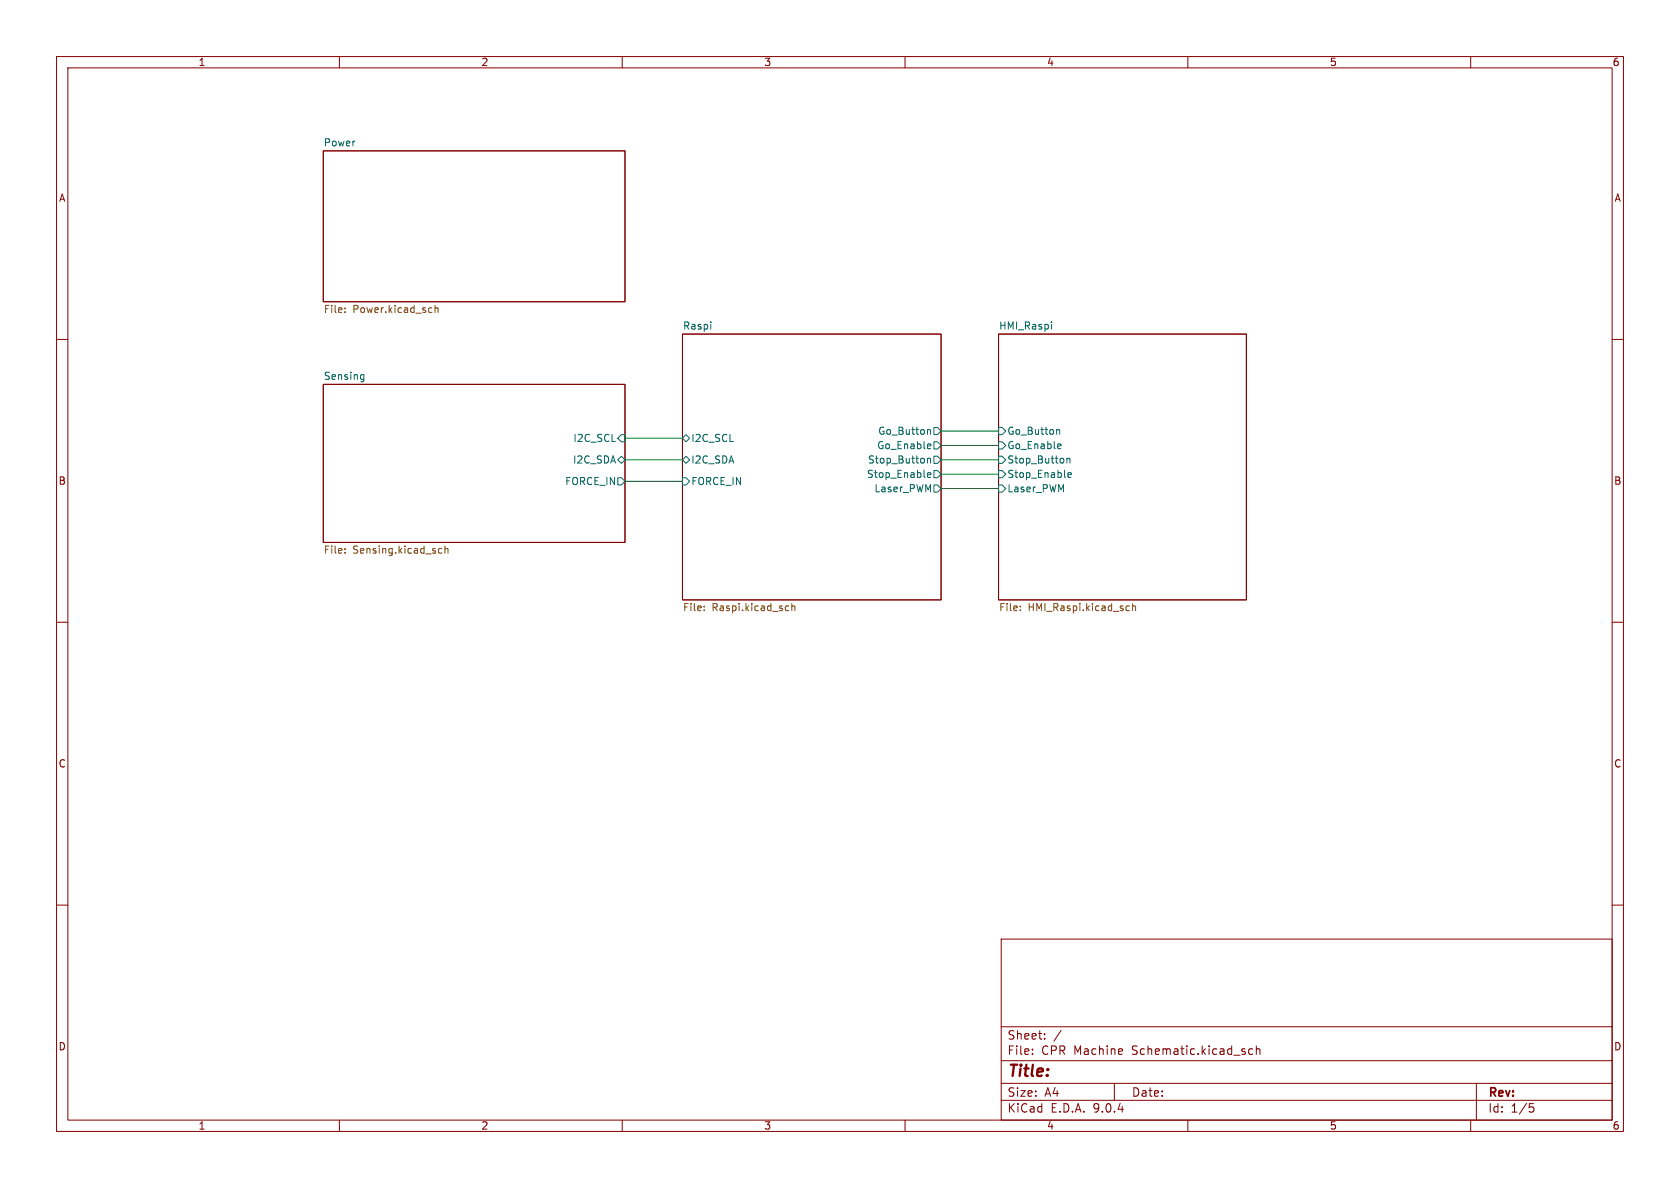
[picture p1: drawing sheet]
<svg xmlns="http://www.w3.org/2000/svg" width="297mm" height="210mm" viewBox="0 0 297 210" stroke-linecap="round" stroke-linejoin="round" font-family="sans-serif">
<g fill="none" stroke="#840000" stroke-width=".18">
<path d="M10 10h277v190h-277zM12 12h273v186h-273zM60 10v2M110 10v2M160 10v2M210 10v2M260 10v2M57.1 26.7h53.4v26.6h-53.4zM120.6 59.1h45.8v46.9h-45.8zM176.5 59.1h43.8v46.9h-43.8zM10 60h2M57.1 67.9h53.4v28h-53.4z"/>
<path d="M285 60h2M10 110h2M285 110h2M10 160h2M177 166h108v32h-108zM285 160h2M60 198v2M110 198v2M160 198v2M177 194.5h108M177 191.5h108M177 187.5h108"/>
<path d="M177 181.5h108M182.5 186.3v.1M182.5 185.5v.1M184.7 183.6v.1M184.7 182.8v.1M187.6 182.1l-1.3 2M197 191.5v3M198.4 185.5l.1 .3-.8 .1M210 198v2M221.5 185.5l-.5-.1-.3 .3v.4l.2 .2h.6M222.1 185.5l.2-.1 .4 .1v.9M222.1 184.9v1.5"/>
<path d="M260 198v2M261 191.5v6.5M270.4 195.1h.7M270.5 195.7h.4l.3 .3-.2 .5-.5 .1"/>
</g>
<g fill="none" stroke="#006464" stroke-width=".18">
<path d="M125.6 56.9v.1M185.9 56.9v.1M185.9 57.3v.9M64 66.2l.3 .1M64.3 66.2v1.1l-.1 .1-.3 .1M64.3 67l-.3 .1M109.9 76.8h.6v1.3h-.6l-.7-.6zM120.6 77.5l.7-.7 .6 .7-.6 .6zM164 76h.4l.1 .8M164.1 78.5h.4l.1 .3-.6 .1M164.5 79.3h-.4M165.1 75.6h.6l.7 .6-.7 .6h-.6z"/>
<path d="M165.1 78.1h.6l.7 .6-.7 .7h-.6zM176.5 75.6h.7l.6 .6-.6 .6h-.7zM176.5 78.1h.7l.6 .6-.6 .7h-.7zM186.9 76h.4v.8M187.2 78.5h.3l.1 .3-.6 .1M187.5 79.3h-.3M109.2 81.3l.7-.7 .6 .7-.6 .6zM109.2 84.5h.7l.6 .6-.6 .6h-.7zM120.6 84.5h.7l.6 .6-.6 .6h-.7zM120.6 81.3l.7-.7 .6 .7-.6 .6zM164 84l.6-.1-.1-.3h-.4l-.1 .1v.6h.5M164 81.1l.1-.1 .3 .1 .1 .8"/>
<path d="M164 81v.9M165.1 80.6h.6l.7 .7-.7 .6h-.6zM165.1 83.2h.6l.7 .6-.7 .7h-.6zM165.1 85.7h.6l.7 .7-.7 .6h-.6zM176.5 83.2h.7l.6 .6-.6 .7h-.7zM176.5 80.6h.7l.6 .7-.6 .6h-.7zM176.5 85.7h.7l.6 .7-.6 .6h-.7zM188.6 81v.9M188.6 81.1l.2-.1 .3 .1 .1 .8M188.8 84l.6-.1-.1-.3h-.3l-.2 .1 .1 .6h.4"/>
</g>
<g fill="none" stroke="#725600" stroke-width=".18">
<path d="M61 54.5v.1M61 55.1v.1M76.2 54.4l.2 .1M76.4 55.2h-.2M76.9 54v1.2M76.9 54.5l.2-.1 .3 .1v.7M61 97.7v.1M61 97v.1M77.6 97.7l.2 .1 .3-.1M78.1 97l-.3-.1-.2 .2M78.7 97.1l.1-.2 .3 .1 .1 .8M78.7 96.5v1.3"/>
<path d="M124.5 107.8v.2M124.5 107.2v.1M139.1 107.1l.3 .1M139.4 107.9l-.3 .1M140 107.2l.2-.1 .3 .1v.8M140 106.7v1.3M180.4 107.8v.2M180.4 107.2v.1M199.3 107.1l.4 .1M199.7 107.9l-.4 .1M200.2 107.2l.2-.1 .3 .1 .1 .8M200.2 106.7v1.3"/>
</g>
<path d="M110.5 77.5h10.1M166.4 76.2h10.1M166.4 78.7h10.1M110.5 81.3h10.1M110.5 85.1h10.1M166.4 86.4h10.1M166.4 83.8h10.1M166.4 81.3h10.1" fill="none" stroke="#009600" stroke-width=".18"/>
<text font-size="2.8" fill="#840000" x="178" y="190.9">Title:</text>
<g font-size="2.1" fill="#840000">
<text x="178" y="184">Sheet:</text>
<text x="178" y="186.7">File:</text>
<text x="184.1" y="186.7">CPR Machine</text>
<text x="200.3" y="186.7">Schematic.kicad_sch</text>
<text x="178" y="196.9">KiCad</text>
<text x="178" y="194.1">Size:</text>
<text x="184.7" y="194.1">A4</text>
<text x="185.7" y="196.9">E.D.A.</text>
<text x="193.3" y="196.9">9.0.4</text>
<text x="200" y="194.1">Date:</text>
<text x="263" y="194.3">Rev:</text>
<text x="263" y="196.9">Id:</text>
<text x="267.1" y="196.9">1/5</text>
</g>
<g font-size="1.8" fill="#840000">
<text x="35" y="11.9">1</text>
<text x="85" y="11.9">2</text>
<text x="135" y="11.9">3</text>
<text x="185" y="11.9">4</text>
<text x="235" y="11.9">5</text>
<text x="285" y="11.9">6</text>
<text x="10.3" y="35.9">A</text>
<text x="285.3" y="35.9">A</text>
<text x="10.3" y="85.9">B</text>
<text x="285.3" y="85.9">B</text>
<text x="10.3" y="135.9">C</text>
<text x="285.3" y="135.9">C</text>
<text x="10.3" y="185.9">D</text>
<text x="285.3" y="185.9">D</text>
<text x="35" y="199.9">1</text>
<text x="85" y="199.9">2</text>
<text x="135" y="199.9">3</text>
<text x="185" y="199.9">4</text>
<text x="235" y="199.9">5</text>
<text x="285" y="199.9">6</text>
</g>
<g font-size="1.8" fill="#006464">
<text x="57.1" y="26">Power</text>
<text x="120.6" y="58.3">Raspi</text>
<text x="176.5" y="58.3">HMI_Raspi</text>
<text x="57.1" y="67.2">Sensing</text>
<text x="155.2" y="77.1">Go_Button</text>
<text x="178" y="77.1">Go_Button</text>
<text x="101.2" y="82.1">I2C_SDA</text>
<text x="101.3" y="78.3">I2C_SCL</text>
<text x="122.1" y="82.1">I2C_SDA</text>
<text x="122.1" y="78.3">I2C_SCL</text>
<text x="153.3" y="82.1">Stop_Button</text>
<text x="155" y="79.6">Go_Enable</text>
<text x="178" y="82.1">Stop_Button</text>
<text x="178" y="79.6">Go_Enable</text>
<text x="99.8" y="86">FORCE_IN</text>
<text x="122.1" y="86">FORCE_IN</text>
<text x="153.2" y="84.7">Stop_Enable</text>
<text x="154.5" y="87.2">Laser_PWM</text>
<text x="178" y="84.7">Stop_Enable</text>
<text x="178" y="87.2">Laser_PWM</text>
</g>
<g font-size="1.8" fill="#725600">
<text x="57.1" y="55.7">File:</text>
<text x="62.4" y="55.7">Power.kicad_sch</text>
<text x="57.1" y="98.2">File:</text>
<text x="62.4" y="98.2">Sensing.kicad_sch</text>
<text x="120.6" y="108.4">File:</text>
<text x="125.9" y="108.4">Raspi.kicad_sch</text>
<text x="176.5" y="108.4">File:</text>
<text x="181.8" y="108.4">HMI_Raspi.kicad_sch</text>
</g>
</svg>
